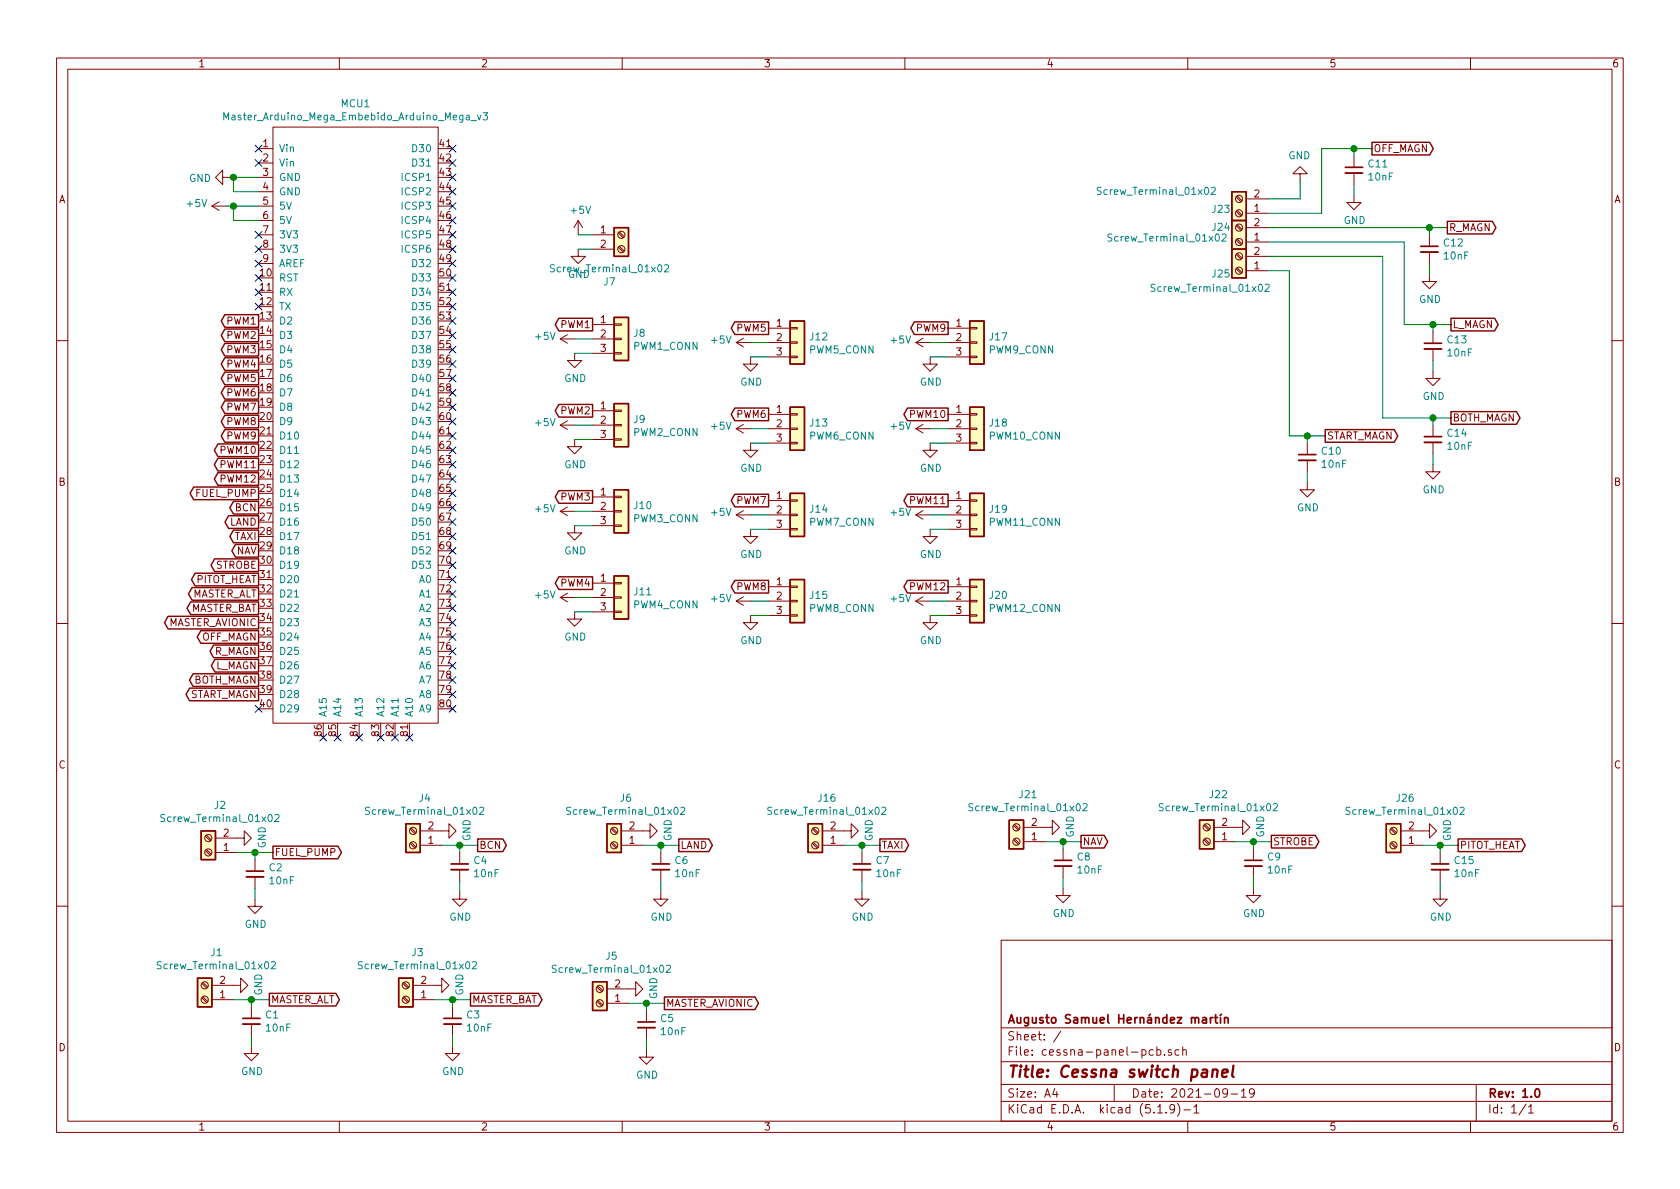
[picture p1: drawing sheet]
EESchema Schematic File Version 4
EELAYER 30 0
EELAYER END
$Descr A4 11693 8268
encoding utf-8
Sheet 1 1
Title "Cessna switch panel"
Date "2021-09-19"
Rev "1.0"
Comp "Augusto Samuel Hernández martín"
Comment1 ""
Comment2 ""
Comment3 ""
Comment4 ""
$EndDescr
$Comp
L Device:C_Small C2
U 1 1
P 1775 6075
F 0 "C2" H 1867 6121 50  0000 L CNN
F 1 "10nF" H 1867 6030 50  0000 L CNN
F 2 "Capacitor_THT:C_Disc_D3.8mm_W2.6mm_P2.50mm" H 1775 6075 50  0001 C CNN
F 3 "~" H 1775 6075 50  0001 C CNN
	1    1775 6075
	1    0    0    -1  
$EndComp
Wire Wire Line
	1650 5925 1775 5925
Wire Wire Line
	1775 5925 1775 5975
Wire Wire Line
	1775 5925 1900 5925
Connection ~ 1775 5925
Wire Wire Line
	1775 6175 1775 6250
$Comp
L power:GND #PWR06
U 1 1
P 1775 6250
F 0 "#PWR06" H 1775 6000 50  0001 C CNN
F 1 "GND" H 1780 6077 50  0000 C CNN
F 2 "" H 1775 6250 50  0001 C CNN
F 3 "" H 1775 6250 50  0001 C CNN
	1    1775 6250
	1    0    0    -1  
$EndComp
Text GLabel 1900 5925 2    50   Output ~ 0
FUEL_PUMP
$Comp
L Device:C_Small C4
U 1 1
P 3200 6025
F 0 "C4" H 3292 6071 50  0000 L CNN
F 1 "10nF" H 3292 5980 50  0000 L CNN
F 2 "Capacitor_THT:C_Disc_D3.8mm_W2.6mm_P2.50mm" H 3200 6025 50  0001 C CNN
F 3 "~" H 3200 6025 50  0001 C CNN
	1    3200 6025
	1    0    0    -1  
$EndComp
Wire Wire Line
	3075 5875 3200 5875
Wire Wire Line
	3200 5875 3200 5925
Wire Wire Line
	3200 5875 3325 5875
Connection ~ 3200 5875
Wire Wire Line
	3200 6125 3200 6200
$Comp
L power:GND #PWR010
U 1 1
P 3200 6200
F 0 "#PWR010" H 3200 5950 50  0001 C CNN
F 1 "GND" H 3205 6027 50  0000 C CNN
F 2 "" H 3200 6200 50  0001 C CNN
F 3 "" H 3200 6200 50  0001 C CNN
	1    3200 6200
	1    0    0    -1  
$EndComp
Text GLabel 3325 5875 2    50   Output ~ 0
BCN
$Comp
L Device:C_Small C6
U 1 1
P 4600 6025
F 0 "C6" H 4692 6071 50  0000 L CNN
F 1 "10nF" H 4692 5980 50  0000 L CNN
F 2 "Capacitor_THT:C_Disc_D3.8mm_W2.6mm_P2.50mm" H 4600 6025 50  0001 C CNN
F 3 "~" H 4600 6025 50  0001 C CNN
	1    4600 6025
	1    0    0    -1  
$EndComp
Wire Wire Line
	4475 5875 4600 5875
Wire Wire Line
	4600 5875 4600 5925
Wire Wire Line
	4600 5875 4725 5875
Connection ~ 4600 5875
Wire Wire Line
	4600 6125 4600 6200
$Comp
L power:GND #PWR024
U 1 1
P 4600 6200
F 0 "#PWR024" H 4600 5950 50  0001 C CNN
F 1 "GND" H 4605 6027 50  0000 C CNN
F 2 "" H 4600 6200 50  0001 C CNN
F 3 "" H 4600 6200 50  0001 C CNN
	1    4600 6200
	1    0    0    -1  
$EndComp
Text GLabel 4725 5875 2    50   Output ~ 0
LAND
$Comp
L Device:C_Small C7
U 1 1
P 6000 6025
F 0 "C7" H 6092 6071 50  0000 L CNN
F 1 "10nF" H 6092 5980 50  0000 L CNN
F 2 "Capacitor_THT:C_Disc_D3.8mm_W2.6mm_P2.50mm" H 6000 6025 50  0001 C CNN
F 3 "~" H 6000 6025 50  0001 C CNN
	1    6000 6025
	1    0    0    -1  
$EndComp
Wire Wire Line
	5875 5875 6000 5875
Wire Wire Line
	6000 5875 6000 5925
Wire Wire Line
	6000 5875 6125 5875
Connection ~ 6000 5875
Wire Wire Line
	6000 6125 6000 6200
$Comp
L power:GND #PWR034
U 1 1
P 6000 6200
F 0 "#PWR034" H 6000 5950 50  0001 C CNN
F 1 "GND" H 6005 6027 50  0000 C CNN
F 2 "" H 6000 6200 50  0001 C CNN
F 3 "" H 6000 6200 50  0001 C CNN
	1    6000 6200
	1    0    0    -1  
$EndComp
Text GLabel 6125 5875 2    50   Output ~ 0
TAXI
$Comp
L Device:C_Small C8
U 1 1
P 7400 6000
F 0 "C8" H 7492 6046 50  0000 L CNN
F 1 "10nF" H 7492 5955 50  0000 L CNN
F 2 "Capacitor_THT:C_Disc_D3.8mm_W2.6mm_P2.50mm" H 7400 6000 50  0001 C CNN
F 3 "~" H 7400 6000 50  0001 C CNN
	1    7400 6000
	1    0    0    -1  
$EndComp
Wire Wire Line
	7275 5850 7400 5850
Wire Wire Line
	7400 5850 7400 5900
Wire Wire Line
	7400 5850 7525 5850
Connection ~ 7400 5850
Wire Wire Line
	7400 6100 7400 6175
$Comp
L power:GND #PWR044
U 1 1
P 7400 6175
F 0 "#PWR044" H 7400 5925 50  0001 C CNN
F 1 "GND" H 7405 6002 50  0000 C CNN
F 2 "" H 7400 6175 50  0001 C CNN
F 3 "" H 7400 6175 50  0001 C CNN
	1    7400 6175
	1    0    0    -1  
$EndComp
Text GLabel 7525 5850 2    50   Output ~ 0
NAV
$Comp
L Device:C_Small C9
U 1 1
P 8725 6000
F 0 "C9" H 8817 6046 50  0000 L CNN
F 1 "10nF" H 8817 5955 50  0000 L CNN
F 2 "Capacitor_THT:C_Disc_D3.8mm_W2.6mm_P2.50mm" H 8725 6000 50  0001 C CNN
F 3 "~" H 8725 6000 50  0001 C CNN
	1    8725 6000
	1    0    0    -1  
$EndComp
Wire Wire Line
	8600 5850 8725 5850
Wire Wire Line
	8725 5850 8725 5900
Wire Wire Line
	8725 5850 8850 5850
Connection ~ 8725 5850
Wire Wire Line
	8725 6100 8725 6175
$Comp
L power:GND #PWR046
U 1 1
P 8725 6175
F 0 "#PWR046" H 8725 5925 50  0001 C CNN
F 1 "GND" H 8730 6002 50  0000 C CNN
F 2 "" H 8725 6175 50  0001 C CNN
F 3 "" H 8725 6175 50  0001 C CNN
	1    8725 6175
	1    0    0    -1  
$EndComp
Text GLabel 8850 5850 2    50   Output ~ 0
STROBE
$Comp
L Device:C_Small C15
U 1 1
P 10025 6025
F 0 "C15" H 10117 6071 50  0000 L CNN
F 1 "10nF" H 10117 5980 50  0000 L CNN
F 2 "Capacitor_THT:C_Disc_D3.8mm_W2.6mm_P2.50mm" H 10025 6025 50  0001 C CNN
F 3 "~" H 10025 6025 50  0001 C CNN
	1    10025 6025
	1    0    0    -1  
$EndComp
Wire Wire Line
	9900 5875 10025 5875
Wire Wire Line
	10025 5875 10025 5925
Wire Wire Line
	10025 5875 10150 5875
Connection ~ 10025 5875
Wire Wire Line
	10025 6125 10025 6200
$Comp
L power:GND #PWR054
U 1 1
P 10025 6200
F 0 "#PWR054" H 10025 5950 50  0001 C CNN
F 1 "GND" H 10030 6027 50  0000 C CNN
F 2 "" H 10025 6200 50  0001 C CNN
F 3 "" H 10025 6200 50  0001 C CNN
	1    10025 6200
	1    0    0    -1  
$EndComp
Text GLabel 10150 5875 2    50   Output ~ 0
PITOT_HEAT
$Comp
L Device:C_Small C1
U 1 1
P 1750 7100
F 0 "C1" H 1842 7146 50  0000 L CNN
F 1 "10nF" H 1842 7055 50  0000 L CNN
F 2 "Capacitor_THT:C_Disc_D3.8mm_W2.6mm_P2.50mm" H 1750 7100 50  0001 C CNN
F 3 "~" H 1750 7100 50  0001 C CNN
	1    1750 7100
	1    0    0    -1  
$EndComp
Wire Wire Line
	1625 6950 1750 6950
Wire Wire Line
	1750 6950 1750 7000
Wire Wire Line
	1750 6950 1875 6950
Connection ~ 1750 6950
Wire Wire Line
	1750 7200 1750 7275
$Comp
L power:GND #PWR05
U 1 1
P 1750 7275
F 0 "#PWR05" H 1750 7025 50  0001 C CNN
F 1 "GND" H 1755 7102 50  0000 C CNN
F 2 "" H 1750 7275 50  0001 C CNN
F 3 "" H 1750 7275 50  0001 C CNN
	1    1750 7275
	1    0    0    -1  
$EndComp
$Comp
L power:GND #PWR03
U 1 1
P 1625 6850
F 0 "#PWR03" H 1625 6600 50  0001 C CNN
F 1 "GND" H 1630 6677 50  0000 C CNN
F 2 "" H 1625 6850 50  0001 C CNN
F 3 "" H 1625 6850 50  0001 C CNN
	1    1625 6850
	0    -1   -1   0   
$EndComp
Text GLabel 1875 6950 2    50   Output ~ 0
MASTER_ALT
$Comp
L Device:C_Small C3
U 1 1
P 3150 7100
F 0 "C3" H 3242 7146 50  0000 L CNN
F 1 "10nF" H 3242 7055 50  0000 L CNN
F 2 "Capacitor_THT:C_Disc_D3.8mm_W2.6mm_P2.50mm" H 3150 7100 50  0001 C CNN
F 3 "~" H 3150 7100 50  0001 C CNN
	1    3150 7100
	1    0    0    -1  
$EndComp
Wire Wire Line
	3025 6950 3150 6950
Wire Wire Line
	3150 6950 3150 7000
Wire Wire Line
	3150 6950 3275 6950
Connection ~ 3150 6950
Wire Wire Line
	3150 7200 3150 7275
$Comp
L power:GND #PWR09
U 1 1
P 3150 7275
F 0 "#PWR09" H 3150 7025 50  0001 C CNN
F 1 "GND" H 3155 7102 50  0000 C CNN
F 2 "" H 3150 7275 50  0001 C CNN
F 3 "" H 3150 7275 50  0001 C CNN
	1    3150 7275
	1    0    0    -1  
$EndComp
$Comp
L Device:C_Small C5
U 1 1
P 4500 7125
F 0 "C5" H 4592 7171 50  0000 L CNN
F 1 "10nF" H 4592 7080 50  0000 L CNN
F 2 "Capacitor_THT:C_Disc_D3.8mm_W2.6mm_P2.50mm" H 4500 7125 50  0001 C CNN
F 3 "~" H 4500 7125 50  0001 C CNN
	1    4500 7125
	1    0    0    -1  
$EndComp
Wire Wire Line
	4375 6975 4500 6975
Wire Wire Line
	4500 6975 4500 7025
Wire Wire Line
	4500 6975 4625 6975
Connection ~ 4500 6975
Wire Wire Line
	4500 7225 4500 7300
$Comp
L power:GND #PWR023
U 1 1
P 4500 7300
F 0 "#PWR023" H 4500 7050 50  0001 C CNN
F 1 "GND" H 4505 7127 50  0000 C CNN
F 2 "" H 4500 7300 50  0001 C CNN
F 3 "" H 4500 7300 50  0001 C CNN
	1    4500 7300
	1    0    0    -1  
$EndComp
Text GLabel 4625 6975 2    50   Output ~ 0
MASTER_AVIONIC
$Comp
L Device:C_Small C11
U 1 1
P 9425 1175
F 0 "C11" H 9517 1221 50  0000 L CNN
F 1 "10nF" H 9517 1130 50  0000 L CNN
F 2 "Capacitor_THT:C_Disc_D3.8mm_W2.6mm_P2.50mm" H 9425 1175 50  0001 C CNN
F 3 "~" H 9425 1175 50  0001 C CNN
	1    9425 1175
	1    0    0    -1  
$EndComp
Wire Wire Line
	9425 1025 9425 1075
Wire Wire Line
	9425 1025 9550 1025
Connection ~ 9425 1025
Wire Wire Line
	9425 1275 9425 1350
$Comp
L power:GND #PWR049
U 1 1
P 9425 1350
F 0 "#PWR049" H 9425 1100 50  0001 C CNN
F 1 "GND" H 9430 1177 50  0000 C CNN
F 2 "" H 9425 1350 50  0001 C CNN
F 3 "" H 9425 1350 50  0001 C CNN
	1    9425 1350
	1    0    0    -1  
$EndComp
Text GLabel 9550 1025 2    50   Output ~ 0
OFF_MAGN
$Comp
L Device:C_Small C12
U 1 1
P 9950 1725
F 0 "C12" H 10042 1771 50  0000 L CNN
F 1 "10nF" H 10042 1680 50  0000 L CNN
F 2 "Capacitor_THT:C_Disc_D3.8mm_W2.6mm_P2.50mm" H 9950 1725 50  0001 C CNN
F 3 "~" H 9950 1725 50  0001 C CNN
	1    9950 1725
	1    0    0    -1  
$EndComp
Wire Wire Line
	9950 1575 9950 1625
Wire Wire Line
	9950 1575 10075 1575
Connection ~ 9950 1575
Wire Wire Line
	9950 1825 9950 1900
$Comp
L power:GND #PWR051
U 1 1
P 9950 1900
F 0 "#PWR051" H 9950 1650 50  0001 C CNN
F 1 "GND" H 9955 1727 50  0000 C CNN
F 2 "" H 9950 1900 50  0001 C CNN
F 3 "" H 9950 1900 50  0001 C CNN
	1    9950 1900
	1    0    0    -1  
$EndComp
Text GLabel 10075 1575 2    50   Output ~ 0
R_MAGN
Wire Wire Line
	8825 1475 9200 1475
Wire Wire Line
	9200 1025 9425 1025
Wire Wire Line
	9200 1025 9200 1475
Wire Wire Line
	8825 1575 9950 1575
$Comp
L Device:C_Small C13
U 1 1
P 9975 2400
F 0 "C13" H 10067 2446 50  0000 L CNN
F 1 "10nF" H 10067 2355 50  0000 L CNN
F 2 "Capacitor_THT:C_Disc_D3.8mm_W2.6mm_P2.50mm" H 9975 2400 50  0001 C CNN
F 3 "~" H 9975 2400 50  0001 C CNN
	1    9975 2400
	1    0    0    -1  
$EndComp
Wire Wire Line
	9975 2250 9975 2300
Wire Wire Line
	9975 2250 10100 2250
Connection ~ 9975 2250
Wire Wire Line
	9975 2500 9975 2575
$Comp
L power:GND #PWR052
U 1 1
P 9975 2575
F 0 "#PWR052" H 9975 2325 50  0001 C CNN
F 1 "GND" H 9980 2402 50  0000 C CNN
F 2 "" H 9975 2575 50  0001 C CNN
F 3 "" H 9975 2575 50  0001 C CNN
	1    9975 2575
	1    0    0    -1  
$EndComp
Text GLabel 10100 2250 2    50   Output ~ 0
L_MAGN
Wire Wire Line
	8825 1675 9775 1675
Wire Wire Line
	9775 1675 9775 2250
Wire Wire Line
	9775 2250 9975 2250
$Comp
L Device:C_Small C14
U 1 1
P 9975 3050
F 0 "C14" H 10067 3096 50  0000 L CNN
F 1 "10nF" H 10067 3005 50  0000 L CNN
F 2 "Capacitor_THT:C_Disc_D3.8mm_W2.6mm_P2.50mm" H 9975 3050 50  0001 C CNN
F 3 "~" H 9975 3050 50  0001 C CNN
	1    9975 3050
	1    0    0    -1  
$EndComp
Wire Wire Line
	9975 2900 9975 2950
Wire Wire Line
	9975 2900 10100 2900
Connection ~ 9975 2900
Wire Wire Line
	9975 3150 9975 3225
$Comp
L power:GND #PWR053
U 1 1
P 9975 3225
F 0 "#PWR053" H 9975 2975 50  0001 C CNN
F 1 "GND" H 9980 3052 50  0000 C CNN
F 2 "" H 9975 3225 50  0001 C CNN
F 3 "" H 9975 3225 50  0001 C CNN
	1    9975 3225
	1    0    0    -1  
$EndComp
Text GLabel 10100 2900 2    50   Output ~ 0
BOTH_MAGN
Wire Wire Line
	8825 1775 9625 1775
Wire Wire Line
	9625 1775 9625 2900
Wire Wire Line
	9625 2900 9975 2900
$Comp
L Device:C_Small C10
U 1 1
P 9100 3175
F 0 "C10" H 9192 3221 50  0000 L CNN
F 1 "10nF" H 9192 3130 50  0000 L CNN
F 2 "Capacitor_THT:C_Disc_D3.8mm_W2.6mm_P2.50mm" H 9100 3175 50  0001 C CNN
F 3 "~" H 9100 3175 50  0001 C CNN
	1    9100 3175
	1    0    0    -1  
$EndComp
Wire Wire Line
	8975 3025 9100 3025
Wire Wire Line
	9100 3025 9100 3075
Wire Wire Line
	9100 3025 9225 3025
Connection ~ 9100 3025
Wire Wire Line
	9100 3275 9100 3350
$Comp
L power:GND #PWR048
U 1 1
P 9100 3350
F 0 "#PWR048" H 9100 3100 50  0001 C CNN
F 1 "GND" H 9105 3177 50  0000 C CNN
F 2 "" H 9100 3350 50  0001 C CNN
F 3 "" H 9100 3350 50  0001 C CNN
	1    9100 3350
	1    0    0    -1  
$EndComp
Text GLabel 9225 3025 2    50   Output ~ 0
START_MAGN
Wire Wire Line
	8825 1875 8975 1875
Wire Wire Line
	8975 1875 8975 3025
Wire Wire Line
	8825 1375 9050 1375
Wire Wire Line
	9050 1375 9050 1250
$Comp
L power:GND #PWR047
U 1 1
P 9050 1250
F 0 "#PWR047" H 9050 1000 50  0001 C CNN
F 1 "GND" H 9055 1077 50  0000 C CNN
F 2 "" H 9050 1250 50  0001 C CNN
F 3 "" H 9050 1250 50  0001 C CNN
	1    9050 1250
	-1   0    0    1   
$EndComp
Text GLabel 1800 3425 0    50   Output ~ 0
FUEL_PUMP
Text GLabel 1800 3525 0    50   Output ~ 0
BCN
Text GLabel 1800 3625 0    50   Output ~ 0
LAND
Text GLabel 1800 3725 0    50   Output ~ 0
TAXI
Text GLabel 1800 3825 0    50   Output ~ 0
NAV
Text GLabel 1800 3925 0    50   Output ~ 0
STROBE
Text GLabel 1800 4025 0    50   Output ~ 0
PITOT_HEAT
Text GLabel 1800 4125 0    50   Output ~ 0
MASTER_ALT
Text GLabel 1800 4225 0    50   Output ~ 0
MASTER_BAT
Text GLabel 1800 4325 0    50   Output ~ 0
MASTER_AVIONIC
Text GLabel 1800 4425 0    50   Output ~ 0
OFF_MAGN
Text GLabel 1800 4525 0    50   Output ~ 0
R_MAGN
Text GLabel 1800 4625 0    50   Output ~ 0
L_MAGN
Text GLabel 1800 4725 0    50   Output ~ 0
BOTH_MAGN
Text GLabel 1800 4825 0    50   Output ~ 0
START_MAGN
$Comp
L Connector:Screw_Terminal_01x02 J1
U 1 1
P 1425 6950
F 0 "J1" H 1343 6625 50  0000 C CNN
F 1 "Screw_Terminal_01x02" H 1343 6716 50  0000 C CNN
F 2 "TerminalBlock:TerminalBlock_bornier-2_P5.08mm" H 1425 6950 50  0001 C CNN
F 3 "~" H 1425 6950 50  0001 C CNN
	1    1425 6950
	-1   0    0    1   
$EndComp
$Comp
L Connector:Screw_Terminal_01x02 J3
U 1 1
P 2825 6950
F 0 "J3" H 2743 6625 50  0000 C CNN
F 1 "Screw_Terminal_01x02" H 2743 6716 50  0000 C CNN
F 2 "TerminalBlock:TerminalBlock_bornier-2_P5.08mm" H 2825 6950 50  0001 C CNN
F 3 "~" H 2825 6950 50  0001 C CNN
	1    2825 6950
	-1   0    0    1   
$EndComp
$Comp
L Connector:Screw_Terminal_01x02 J5
U 1 1
P 4175 6975
F 0 "J5" H 4093 6650 50  0000 C CNN
F 1 "Screw_Terminal_01x02" H 4093 6741 50  0000 C CNN
F 2 "TerminalBlock:TerminalBlock_bornier-2_P5.08mm" H 4175 6975 50  0001 C CNN
F 3 "~" H 4175 6975 50  0001 C CNN
	1    4175 6975
	-1   0    0    1   
$EndComp
$Comp
L Connector:Screw_Terminal_01x02 J2
U 1 1
P 1450 5925
F 0 "J2" H 1368 5600 50  0000 C CNN
F 1 "Screw_Terminal_01x02" H 1368 5691 50  0000 C CNN
F 2 "TerminalBlock:TerminalBlock_bornier-2_P5.08mm" H 1450 5925 50  0001 C CNN
F 3 "~" H 1450 5925 50  0001 C CNN
	1    1450 5925
	-1   0    0    1   
$EndComp
$Comp
L Connector:Screw_Terminal_01x02 J4
U 1 1
P 2875 5875
F 0 "J4" H 2793 5550 50  0000 C CNN
F 1 "Screw_Terminal_01x02" H 2793 5641 50  0000 C CNN
F 2 "TerminalBlock:TerminalBlock_bornier-2_P5.08mm" H 2875 5875 50  0001 C CNN
F 3 "~" H 2875 5875 50  0001 C CNN
	1    2875 5875
	-1   0    0    1   
$EndComp
$Comp
L Connector:Screw_Terminal_01x02 J6
U 1 1
P 4275 5875
F 0 "J6" H 4193 5550 50  0000 C CNN
F 1 "Screw_Terminal_01x02" H 4193 5641 50  0000 C CNN
F 2 "TerminalBlock:TerminalBlock_bornier-2_P5.08mm" H 4275 5875 50  0001 C CNN
F 3 "~" H 4275 5875 50  0001 C CNN
	1    4275 5875
	-1   0    0    1   
$EndComp
$Comp
L Connector:Screw_Terminal_01x02 J16
U 1 1
P 5675 5875
F 0 "J16" H 5593 5550 50  0000 C CNN
F 1 "Screw_Terminal_01x02" H 5593 5641 50  0000 C CNN
F 2 "TerminalBlock:TerminalBlock_bornier-2_P5.08mm" H 5675 5875 50  0001 C CNN
F 3 "~" H 5675 5875 50  0001 C CNN
	1    5675 5875
	-1   0    0    1   
$EndComp
$Comp
L Connector:Screw_Terminal_01x02 J21
U 1 1
P 7075 5850
F 0 "J21" H 6993 5525 50  0000 C CNN
F 1 "Screw_Terminal_01x02" H 6993 5616 50  0000 C CNN
F 2 "TerminalBlock:TerminalBlock_bornier-2_P5.08mm" H 7075 5850 50  0001 C CNN
F 3 "~" H 7075 5850 50  0001 C CNN
	1    7075 5850
	-1   0    0    1   
$EndComp
$Comp
L Connector:Screw_Terminal_01x02 J22
U 1 1
P 8400 5850
F 0 "J22" H 8318 5525 50  0000 C CNN
F 1 "Screw_Terminal_01x02" H 8318 5616 50  0000 C CNN
F 2 "TerminalBlock:TerminalBlock_bornier-2_P5.08mm" H 8400 5850 50  0001 C CNN
F 3 "~" H 8400 5850 50  0001 C CNN
	1    8400 5850
	-1   0    0    1   
$EndComp
$Comp
L Connector:Screw_Terminal_01x02 J23
U 1 1
P 8625 1475
F 0 "J23" H 8750 1450 50  0000 C CNN
F 1 "Screw_Terminal_01x02" H 9200 1325 50  0000 C CNN
F 2 "TerminalBlock:TerminalBlock_bornier-2_P5.08mm" H 8625 1475 50  0001 C CNN
F 3 "~" H 8625 1475 50  0001 C CNN
	1    8625 1475
	-1   0    0    1   
$EndComp
$Comp
L Connector:Screw_Terminal_01x02 J24
U 1 1
P 8625 1675
F 0 "J24" H 8750 1575 50  0000 C CNN
F 1 "Screw_Terminal_01x02" H 9125 1650 50  0000 C CNN
F 2 "TerminalBlock:TerminalBlock_bornier-2_P5.08mm" H 8625 1675 50  0001 C CNN
F 3 "~" H 8625 1675 50  0001 C CNN
	1    8625 1675
	-1   0    0    1   
$EndComp
$Comp
L Connector:Screw_Terminal_01x02 J25
U 1 1
P 8625 1875
F 0 "J25" H 8750 1900 50  0000 C CNN
F 1 "Screw_Terminal_01x02" H 8825 2000 50  0000 C CNN
F 2 "TerminalBlock:TerminalBlock_bornier-2_P5.08mm" H 8625 1875 50  0001 C CNN
F 3 "~" H 8625 1875 50  0001 C CNN
	1    8625 1875
	-1   0    0    1   
$EndComp
$Comp
L power:GND #PWR07
U 1 1
P 3025 6850
F 0 "#PWR07" H 3025 6600 50  0001 C CNN
F 1 "GND" H 3030 6677 50  0000 C CNN
F 2 "" H 3025 6850 50  0001 C CNN
F 3 "" H 3025 6850 50  0001 C CNN
	1    3025 6850
	0    -1   -1   0   
$EndComp
$Comp
L power:GND #PWR021
U 1 1
P 4375 6875
F 0 "#PWR021" H 4375 6625 50  0001 C CNN
F 1 "GND" H 4380 6702 50  0000 C CNN
F 2 "" H 4375 6875 50  0001 C CNN
F 3 "" H 4375 6875 50  0001 C CNN
	1    4375 6875
	0    -1   -1   0   
$EndComp
$Comp
L power:GND #PWR04
U 1 1
P 1650 5825
F 0 "#PWR04" H 1650 5575 50  0001 C CNN
F 1 "GND" H 1655 5652 50  0000 C CNN
F 2 "" H 1650 5825 50  0001 C CNN
F 3 "" H 1650 5825 50  0001 C CNN
	1    1650 5825
	0    -1   -1   0   
$EndComp
$Comp
L power:GND #PWR08
U 1 1
P 3075 5775
F 0 "#PWR08" H 3075 5525 50  0001 C CNN
F 1 "GND" H 3080 5602 50  0000 C CNN
F 2 "" H 3075 5775 50  0001 C CNN
F 3 "" H 3075 5775 50  0001 C CNN
	1    3075 5775
	0    -1   -1   0   
$EndComp
$Comp
L power:GND #PWR022
U 1 1
P 4475 5775
F 0 "#PWR022" H 4475 5525 50  0001 C CNN
F 1 "GND" H 4480 5602 50  0000 C CNN
F 2 "" H 4475 5775 50  0001 C CNN
F 3 "" H 4475 5775 50  0001 C CNN
	1    4475 5775
	0    -1   -1   0   
$EndComp
$Comp
L power:GND #PWR033
U 1 1
P 5875 5775
F 0 "#PWR033" H 5875 5525 50  0001 C CNN
F 1 "GND" H 5880 5602 50  0000 C CNN
F 2 "" H 5875 5775 50  0001 C CNN
F 3 "" H 5875 5775 50  0001 C CNN
	1    5875 5775
	0    -1   -1   0   
$EndComp
$Comp
L power:GND #PWR043
U 1 1
P 7275 5750
F 0 "#PWR043" H 7275 5500 50  0001 C CNN
F 1 "GND" H 7280 5577 50  0000 C CNN
F 2 "" H 7275 5750 50  0001 C CNN
F 3 "" H 7275 5750 50  0001 C CNN
	1    7275 5750
	0    -1   -1   0   
$EndComp
$Comp
L power:GND #PWR045
U 1 1
P 8600 5750
F 0 "#PWR045" H 8600 5500 50  0001 C CNN
F 1 "GND" H 8605 5577 50  0000 C CNN
F 2 "" H 8600 5750 50  0001 C CNN
F 3 "" H 8600 5750 50  0001 C CNN
	1    8600 5750
	0    -1   -1   0   
$EndComp
$Comp
L Connector:Screw_Terminal_01x02 J26
U 1 1
P 9700 5875
F 0 "J26" H 9618 5550 50  0000 C CNN
F 1 "Screw_Terminal_01x02" H 9618 5641 50  0000 C CNN
F 2 "TerminalBlock:TerminalBlock_bornier-2_P5.08mm" H 9700 5875 50  0001 C CNN
F 3 "~" H 9700 5875 50  0001 C CNN
	1    9700 5875
	-1   0    0    1   
$EndComp
$Comp
L power:GND #PWR050
U 1 1
P 9900 5775
F 0 "#PWR050" H 9900 5525 50  0001 C CNN
F 1 "GND" H 9905 5602 50  0000 C CNN
F 2 "" H 9900 5775 50  0001 C CNN
F 3 "" H 9900 5775 50  0001 C CNN
	1    9900 5775
	0    -1   -1   0   
$EndComp
Text GLabel 3275 6950 2    50   Output ~ 0
MASTER_BAT
$Comp
L Master-cache:Master_Arduino_Mega_Embebido_Arduino_Mega_v3 MCU1
U 1 1
P 2450 3925
F 0 "MCU1" H 2475 7140 50  0000 C CNN
F 1 "Master_Arduino_Mega_Embebido_Arduino_Mega_v3" H 2475 7049 50  0000 C CNN
F 2 "Mega2560-pro-mini-radio:MEGA_Embebido" V 3550 5125 50  0001 C CNN
F 3 "" V 3550 5125 50  0001 C CNN
	1    2450 3925
	1    0    0    -1  
$EndComp
$Comp
L power:+5V #PWR01
U 1 1
P 1575 1425
F 0 "#PWR01" H 1575 1275 50  0001 C CNN
F 1 "+5V" V 1590 1553 50  0000 L CNN
F 2 "" H 1575 1425 50  0001 C CNN
F 3 "" H 1575 1425 50  0001 C CNN
	1    1575 1425
	0    -1   -1   0   
$EndComp
$Comp
L power:GND #PWR02
U 1 1
P 1600 1225
F 0 "#PWR02" H 1600 975 50  0001 C CNN
F 1 "GND" V 1605 1097 50  0000 R CNN
F 2 "" H 1600 1225 50  0001 C CNN
F 3 "" H 1600 1225 50  0001 C CNN
	1    1600 1225
	0    1    1    0   
$EndComp
Wire Wire Line
	1800 1225 1625 1225
Wire Wire Line
	1800 1325 1625 1325
Wire Wire Line
	1625 1325 1625 1225
Connection ~ 1625 1225
Wire Wire Line
	1625 1225 1600 1225
Wire Wire Line
	1800 1425 1625 1425
Wire Wire Line
	1800 1525 1625 1525
Wire Wire Line
	1625 1525 1625 1425
Connection ~ 1625 1425
Wire Wire Line
	1625 1425 1575 1425
Text GLabel 1800 2225 0    50   Output ~ 0
PWM1
Text GLabel 1800 2325 0    50   Output ~ 0
PWM2
Text GLabel 1800 2425 0    50   Output ~ 0
PWM3
Text GLabel 1800 2525 0    50   Output ~ 0
PWM4
Text GLabel 1800 2625 0    50   Output ~ 0
PWM5
Text GLabel 1800 2725 0    50   Output ~ 0
PWM6
Text GLabel 1800 2825 0    50   Output ~ 0
PWM7
Text GLabel 1800 2925 0    50   Output ~ 0
PWM8
Text GLabel 1800 3025 0    50   Output ~ 0
PWM9
Text GLabel 1800 3125 0    50   Output ~ 0
PWM10
Text GLabel 1800 3225 0    50   Output ~ 0
PWM11
Text GLabel 1800 3325 0    50   Output ~ 0
PWM12
$Comp
L Connector_Generic:Conn_01x03 J12
U 1 1
P 5550 2375
F 0 "J12" H 5630 2417 50  0000 L CNN
F 1 "PWM5_CONN" H 5630 2326 50  0000 L CNN
F 2 "Connector_PinSocket_2.54mm:PinSocket_1x03_P2.54mm_Vertical" H 5550 2375 50  0001 C CNN
F 3 "~" H 5550 2375 50  0001 C CNN
	1    5550 2375
	1    0    0    -1  
$EndComp
$Comp
L power:GND #PWR026
U 1 1
P 5225 2475
F 0 "#PWR026" H 5225 2225 50  0001 C CNN
F 1 "GND" H 5230 2302 50  0000 C CNN
F 2 "" H 5225 2475 50  0001 C CNN
F 3 "" H 5225 2475 50  0001 C CNN
	1    5225 2475
	1    0    0    -1  
$EndComp
$Comp
L power:+5V #PWR025
U 1 1
P 5225 2375
F 0 "#PWR025" H 5225 2225 50  0001 C CNN
F 1 "+5V" V 5240 2503 50  0000 L CNN
F 2 "" H 5225 2375 50  0001 C CNN
F 3 "" H 5225 2375 50  0001 C CNN
	1    5225 2375
	0    -1   -1   0   
$EndComp
Wire Wire Line
	5225 2375 5350 2375
Wire Wire Line
	5350 2475 5225 2475
Text GLabel 5350 2275 0    50   Output ~ 0
PWM5
$Comp
L Connector_Generic:Conn_01x03 J13
U 1 1
P 5550 2975
F 0 "J13" H 5630 3017 50  0000 L CNN
F 1 "PWM6_CONN" H 5630 2926 50  0000 L CNN
F 2 "Connector_PinSocket_2.54mm:PinSocket_1x03_P2.54mm_Vertical" H 5550 2975 50  0001 C CNN
F 3 "~" H 5550 2975 50  0001 C CNN
	1    5550 2975
	1    0    0    -1  
$EndComp
$Comp
L power:GND #PWR028
U 1 1
P 5225 3075
F 0 "#PWR028" H 5225 2825 50  0001 C CNN
F 1 "GND" H 5230 2902 50  0000 C CNN
F 2 "" H 5225 3075 50  0001 C CNN
F 3 "" H 5225 3075 50  0001 C CNN
	1    5225 3075
	1    0    0    -1  
$EndComp
$Comp
L power:+5V #PWR027
U 1 1
P 5225 2975
F 0 "#PWR027" H 5225 2825 50  0001 C CNN
F 1 "+5V" V 5240 3103 50  0000 L CNN
F 2 "" H 5225 2975 50  0001 C CNN
F 3 "" H 5225 2975 50  0001 C CNN
	1    5225 2975
	0    -1   -1   0   
$EndComp
Wire Wire Line
	5225 2975 5350 2975
Wire Wire Line
	5350 3075 5225 3075
Text GLabel 5350 2875 0    50   Output ~ 0
PWM6
$Comp
L Connector_Generic:Conn_01x03 J14
U 1 1
P 5550 3575
F 0 "J14" H 5630 3617 50  0000 L CNN
F 1 "PWM7_CONN" H 5630 3526 50  0000 L CNN
F 2 "Connector_PinSocket_2.54mm:PinSocket_1x03_P2.54mm_Vertical" H 5550 3575 50  0001 C CNN
F 3 "~" H 5550 3575 50  0001 C CNN
	1    5550 3575
	1    0    0    -1  
$EndComp
$Comp
L power:GND #PWR030
U 1 1
P 5225 3675
F 0 "#PWR030" H 5225 3425 50  0001 C CNN
F 1 "GND" H 5230 3502 50  0000 C CNN
F 2 "" H 5225 3675 50  0001 C CNN
F 3 "" H 5225 3675 50  0001 C CNN
	1    5225 3675
	1    0    0    -1  
$EndComp
$Comp
L power:+5V #PWR029
U 1 1
P 5225 3575
F 0 "#PWR029" H 5225 3425 50  0001 C CNN
F 1 "+5V" V 5240 3703 50  0000 L CNN
F 2 "" H 5225 3575 50  0001 C CNN
F 3 "" H 5225 3575 50  0001 C CNN
	1    5225 3575
	0    -1   -1   0   
$EndComp
Wire Wire Line
	5225 3575 5350 3575
Wire Wire Line
	5350 3675 5225 3675
Text GLabel 5350 3475 0    50   Output ~ 0
PWM7
$Comp
L Connector_Generic:Conn_01x03 J15
U 1 1
P 5550 4175
F 0 "J15" H 5630 4217 50  0000 L CNN
F 1 "PWM8_CONN" H 5630 4126 50  0000 L CNN
F 2 "Connector_PinSocket_2.54mm:PinSocket_1x03_P2.54mm_Vertical" H 5550 4175 50  0001 C CNN
F 3 "~" H 5550 4175 50  0001 C CNN
	1    5550 4175
	1    0    0    -1  
$EndComp
$Comp
L power:GND #PWR032
U 1 1
P 5225 4275
F 0 "#PWR032" H 5225 4025 50  0001 C CNN
F 1 "GND" H 5230 4102 50  0000 C CNN
F 2 "" H 5225 4275 50  0001 C CNN
F 3 "" H 5225 4275 50  0001 C CNN
	1    5225 4275
	1    0    0    -1  
$EndComp
$Comp
L power:+5V #PWR031
U 1 1
P 5225 4175
F 0 "#PWR031" H 5225 4025 50  0001 C CNN
F 1 "+5V" V 5240 4303 50  0000 L CNN
F 2 "" H 5225 4175 50  0001 C CNN
F 3 "" H 5225 4175 50  0001 C CNN
	1    5225 4175
	0    -1   -1   0   
$EndComp
Wire Wire Line
	5225 4175 5350 4175
Wire Wire Line
	5350 4275 5225 4275
Text GLabel 5350 4075 0    50   Output ~ 0
PWM8
$Comp
L Connector_Generic:Conn_01x03 J17
U 1 1
P 6800 2375
F 0 "J17" H 6880 2417 50  0000 L CNN
F 1 "PWM9_CONN" H 6880 2326 50  0000 L CNN
F 2 "Connector_PinSocket_2.54mm:PinSocket_1x03_P2.54mm_Vertical" H 6800 2375 50  0001 C CNN
F 3 "~" H 6800 2375 50  0001 C CNN
	1    6800 2375
	1    0    0    -1  
$EndComp
$Comp
L power:GND #PWR036
U 1 1
P 6475 2475
F 0 "#PWR036" H 6475 2225 50  0001 C CNN
F 1 "GND" H 6480 2302 50  0000 C CNN
F 2 "" H 6475 2475 50  0001 C CNN
F 3 "" H 6475 2475 50  0001 C CNN
	1    6475 2475
	1    0    0    -1  
$EndComp
$Comp
L power:+5V #PWR035
U 1 1
P 6475 2375
F 0 "#PWR035" H 6475 2225 50  0001 C CNN
F 1 "+5V" V 6490 2503 50  0000 L CNN
F 2 "" H 6475 2375 50  0001 C CNN
F 3 "" H 6475 2375 50  0001 C CNN
	1    6475 2375
	0    -1   -1   0   
$EndComp
Wire Wire Line
	6475 2375 6600 2375
Wire Wire Line
	6600 2475 6475 2475
Text GLabel 6600 2275 0    50   Output ~ 0
PWM9
$Comp
L Connector_Generic:Conn_01x03 J18
U 1 1
P 6800 2975
F 0 "J18" H 6880 3017 50  0000 L CNN
F 1 "PWM10_CONN" H 6880 2926 50  0000 L CNN
F 2 "Connector_PinSocket_2.54mm:PinSocket_1x03_P2.54mm_Vertical" H 6800 2975 50  0001 C CNN
F 3 "~" H 6800 2975 50  0001 C CNN
	1    6800 2975
	1    0    0    -1  
$EndComp
$Comp
L power:GND #PWR038
U 1 1
P 6475 3075
F 0 "#PWR038" H 6475 2825 50  0001 C CNN
F 1 "GND" H 6480 2902 50  0000 C CNN
F 2 "" H 6475 3075 50  0001 C CNN
F 3 "" H 6475 3075 50  0001 C CNN
	1    6475 3075
	1    0    0    -1  
$EndComp
$Comp
L power:+5V #PWR037
U 1 1
P 6475 2975
F 0 "#PWR037" H 6475 2825 50  0001 C CNN
F 1 "+5V" V 6490 3103 50  0000 L CNN
F 2 "" H 6475 2975 50  0001 C CNN
F 3 "" H 6475 2975 50  0001 C CNN
	1    6475 2975
	0    -1   -1   0   
$EndComp
Wire Wire Line
	6475 2975 6600 2975
Wire Wire Line
	6600 3075 6475 3075
Text GLabel 6600 2875 0    50   Output ~ 0
PWM10
$Comp
L Connector_Generic:Conn_01x03 J19
U 1 1
P 6800 3575
F 0 "J19" H 6880 3617 50  0000 L CNN
F 1 "PWM11_CONN" H 6880 3526 50  0000 L CNN
F 2 "Connector_PinSocket_2.54mm:PinSocket_1x03_P2.54mm_Vertical" H 6800 3575 50  0001 C CNN
F 3 "~" H 6800 3575 50  0001 C CNN
	1    6800 3575
	1    0    0    -1  
$EndComp
$Comp
L power:GND #PWR040
U 1 1
P 6475 3675
F 0 "#PWR040" H 6475 3425 50  0001 C CNN
F 1 "GND" H 6480 3502 50  0000 C CNN
F 2 "" H 6475 3675 50  0001 C CNN
F 3 "" H 6475 3675 50  0001 C CNN
	1    6475 3675
	1    0    0    -1  
$EndComp
$Comp
L power:+5V #PWR039
U 1 1
P 6475 3575
F 0 "#PWR039" H 6475 3425 50  0001 C CNN
F 1 "+5V" V 6490 3703 50  0000 L CNN
F 2 "" H 6475 3575 50  0001 C CNN
F 3 "" H 6475 3575 50  0001 C CNN
	1    6475 3575
	0    -1   -1   0   
$EndComp
Wire Wire Line
	6475 3575 6600 3575
Wire Wire Line
	6600 3675 6475 3675
Text GLabel 6600 3475 0    50   Output ~ 0
PWM11
$Comp
L Connector_Generic:Conn_01x03 J20
U 1 1
P 6800 4175
F 0 "J20" H 6880 4217 50  0000 L CNN
F 1 "PWM12_CONN" H 6880 4126 50  0000 L CNN
F 2 "Connector_PinSocket_2.54mm:PinSocket_1x03_P2.54mm_Vertical" H 6800 4175 50  0001 C CNN
F 3 "~" H 6800 4175 50  0001 C CNN
	1    6800 4175
	1    0    0    -1  
$EndComp
$Comp
L power:GND #PWR042
U 1 1
P 6475 4275
F 0 "#PWR042" H 6475 4025 50  0001 C CNN
F 1 "GND" H 6480 4102 50  0000 C CNN
F 2 "" H 6475 4275 50  0001 C CNN
F 3 "" H 6475 4275 50  0001 C CNN
	1    6475 4275
	1    0    0    -1  
$EndComp
$Comp
L power:+5V #PWR041
U 1 1
P 6475 4175
F 0 "#PWR041" H 6475 4025 50  0001 C CNN
F 1 "+5V" V 6490 4303 50  0000 L CNN
F 2 "" H 6475 4175 50  0001 C CNN
F 3 "" H 6475 4175 50  0001 C CNN
	1    6475 4175
	0    -1   -1   0   
$EndComp
Wire Wire Line
	6475 4175 6600 4175
Wire Wire Line
	6600 4275 6475 4275
Text GLabel 6600 4075 0    50   Output ~ 0
PWM12
$Comp
L power:GND #PWR012
U 1 1
P 4000 2450
F 0 "#PWR012" H 4000 2200 50  0001 C CNN
F 1 "GND" H 4005 2277 50  0000 C CNN
F 2 "" H 4000 2450 50  0001 C CNN
F 3 "" H 4000 2450 50  0001 C CNN
	1    4000 2450
	1    0    0    -1  
$EndComp
$Comp
L power:+5V #PWR011
U 1 1
P 4000 2350
F 0 "#PWR011" H 4000 2200 50  0001 C CNN
F 1 "+5V" V 4015 2478 50  0000 L CNN
F 2 "" H 4000 2350 50  0001 C CNN
F 3 "" H 4000 2350 50  0001 C CNN
	1    4000 2350
	0    -1   -1   0   
$EndComp
Wire Wire Line
	4000 2350 4125 2350
Wire Wire Line
	4125 2450 4000 2450
Text GLabel 4125 2250 0    50   Output ~ 0
PWM1
$Comp
L power:GND #PWR014
U 1 1
P 4000 3050
F 0 "#PWR014" H 4000 2800 50  0001 C CNN
F 1 "GND" H 4005 2877 50  0000 C CNN
F 2 "" H 4000 3050 50  0001 C CNN
F 3 "" H 4000 3050 50  0001 C CNN
	1    4000 3050
	1    0    0    -1  
$EndComp
$Comp
L power:+5V #PWR013
U 1 1
P 4000 2950
F 0 "#PWR013" H 4000 2800 50  0001 C CNN
F 1 "+5V" V 4015 3078 50  0000 L CNN
F 2 "" H 4000 2950 50  0001 C CNN
F 3 "" H 4000 2950 50  0001 C CNN
	1    4000 2950
	0    -1   -1   0   
$EndComp
Wire Wire Line
	4000 2950 4125 2950
Wire Wire Line
	4125 3050 4000 3050
Text GLabel 4125 2850 0    50   Output ~ 0
PWM2
$Comp
L Connector_Generic:Conn_01x03 J10
U 1 1
P 4325 3550
F 0 "J10" H 4405 3592 50  0000 L CNN
F 1 "PWM3_CONN" H 4405 3501 50  0000 L CNN
F 2 "Connector_PinSocket_2.54mm:PinSocket_1x03_P2.54mm_Vertical" H 4325 3550 50  0001 C CNN
F 3 "~" H 4325 3550 50  0001 C CNN
	1    4325 3550
	1    0    0    -1  
$EndComp
$Comp
L power:GND #PWR016
U 1 1
P 4000 3650
F 0 "#PWR016" H 4000 3400 50  0001 C CNN
F 1 "GND" H 4005 3477 50  0000 C CNN
F 2 "" H 4000 3650 50  0001 C CNN
F 3 "" H 4000 3650 50  0001 C CNN
	1    4000 3650
	1    0    0    -1  
$EndComp
$Comp
L power:+5V #PWR015
U 1 1
P 4000 3550
F 0 "#PWR015" H 4000 3400 50  0001 C CNN
F 1 "+5V" V 4015 3678 50  0000 L CNN
F 2 "" H 4000 3550 50  0001 C CNN
F 3 "" H 4000 3550 50  0001 C CNN
	1    4000 3550
	0    -1   -1   0   
$EndComp
Wire Wire Line
	4000 3550 4125 3550
Wire Wire Line
	4125 3650 4000 3650
Text GLabel 4125 3450 0    50   Output ~ 0
PWM3
$Comp
L Connector_Generic:Conn_01x03 J11
U 1 1
P 4325 4150
F 0 "J11" H 4405 4192 50  0000 L CNN
F 1 "PWM4_CONN" H 4405 4101 50  0000 L CNN
F 2 "Connector_PinSocket_2.54mm:PinSocket_1x03_P2.54mm_Vertical" H 4325 4150 50  0001 C CNN
F 3 "~" H 4325 4150 50  0001 C CNN
	1    4325 4150
	1    0    0    -1  
$EndComp
$Comp
L power:GND #PWR018
U 1 1
P 4000 4250
F 0 "#PWR018" H 4000 4000 50  0001 C CNN
F 1 "GND" H 4005 4077 50  0000 C CNN
F 2 "" H 4000 4250 50  0001 C CNN
F 3 "" H 4000 4250 50  0001 C CNN
	1    4000 4250
	1    0    0    -1  
$EndComp
$Comp
L power:+5V #PWR017
U 1 1
P 4000 4150
F 0 "#PWR017" H 4000 4000 50  0001 C CNN
F 1 "+5V" V 4015 4278 50  0000 L CNN
F 2 "" H 4000 4150 50  0001 C CNN
F 3 "" H 4000 4150 50  0001 C CNN
	1    4000 4150
	0    -1   -1   0   
$EndComp
Wire Wire Line
	4000 4150 4125 4150
Wire Wire Line
	4125 4250 4000 4250
Text GLabel 4125 4050 0    50   Output ~ 0
PWM4
$Comp
L Connector_Generic:Conn_01x03 J9
U 1 1
P 4325 2950
F 0 "J9" H 4405 2992 50  0000 L CNN
F 1 "PWM2_CONN" H 4405 2901 50  0000 L CNN
F 2 "Connector_PinSocket_2.54mm:PinSocket_1x03_P2.54mm_Vertical" H 4325 2950 50  0001 C CNN
F 3 "~" H 4325 2950 50  0001 C CNN
	1    4325 2950
	1    0    0    -1  
$EndComp
$Comp
L Connector_Generic:Conn_01x03 J8
U 1 1
P 4325 2350
F 0 "J8" H 4405 2392 50  0000 L CNN
F 1 "PWM1_CONN" H 4405 2301 50  0000 L CNN
F 2 "Connector_PinSocket_2.54mm:PinSocket_1x03_P2.54mm_Vertical" H 4325 2350 50  0001 C CNN
F 3 "~" H 4325 2350 50  0001 C CNN
	1    4325 2350
	1    0    0    -1  
$EndComp
$Comp
L Connector:Screw_Terminal_01x02 J7
U 1 1
P 4325 1625
F 0 "J7" H 4243 1300 50  0000 C CNN
F 1 "Screw_Terminal_01x02" H 4243 1391 50  0000 C CNN
F 2 "TerminalBlock:TerminalBlock_bornier-2_P5.08mm" H 4325 1625 50  0001 C CNN
F 3 "~" H 4325 1625 50  0001 C CNN
	1    4325 1625
	1    0    0    -1  
$EndComp
$Comp
L power:+5V #PWR019
U 1 1
P 4025 1625
F 0 "#PWR019" H 4025 1475 50  0001 C CNN
F 1 "+5V" H 4040 1798 50  0000 C CNN
F 2 "" H 4025 1625 50  0001 C CNN
F 3 "" H 4025 1625 50  0001 C CNN
	1    4025 1625
	1    0    0    -1  
$EndComp
$Comp
L power:GND #PWR020
U 1 1
P 4025 1725
F 0 "#PWR020" H 4025 1475 50  0001 C CNN
F 1 "GND" H 4030 1552 50  0000 C CNN
F 2 "" H 4025 1725 50  0001 C CNN
F 3 "" H 4025 1725 50  0001 C CNN
	1    4025 1725
	1    0    0    -1  
$EndComp
Wire Wire Line
	4125 1625 4025 1625
Wire Wire Line
	4025 1725 4125 1725
NoConn ~ 1800 1625
NoConn ~ 1800 1125
NoConn ~ 1800 1025
NoConn ~ 1800 1725
NoConn ~ 1800 1825
NoConn ~ 1800 1925
NoConn ~ 1800 2025
NoConn ~ 1800 2125
NoConn ~ 1800 4925
NoConn ~ 2250 5125
NoConn ~ 2350 5125
NoConn ~ 2500 5125
NoConn ~ 2650 5125
NoConn ~ 2750 5125
NoConn ~ 2850 5125
NoConn ~ 3150 4925
NoConn ~ 3150 4825
NoConn ~ 3150 4725
NoConn ~ 3150 4625
NoConn ~ 3150 4525
NoConn ~ 3150 4425
NoConn ~ 3150 4325
NoConn ~ 3150 4225
NoConn ~ 3150 4125
NoConn ~ 3150 4025
NoConn ~ 3150 3925
NoConn ~ 3150 3825
NoConn ~ 3150 3725
NoConn ~ 3150 3625
NoConn ~ 3150 3525
NoConn ~ 3150 3425
NoConn ~ 3150 3325
NoConn ~ 3150 3225
NoConn ~ 3150 3125
NoConn ~ 3150 3025
NoConn ~ 3150 2925
NoConn ~ 3150 2825
NoConn ~ 3150 2725
NoConn ~ 3150 2625
NoConn ~ 3150 2525
NoConn ~ 3150 2425
NoConn ~ 3150 2325
NoConn ~ 3150 2225
NoConn ~ 3150 2125
NoConn ~ 3150 2025
NoConn ~ 3150 1925
NoConn ~ 3150 1825
NoConn ~ 3150 1725
NoConn ~ 3150 1625
NoConn ~ 3150 1525
NoConn ~ 3150 1425
NoConn ~ 3150 1325
NoConn ~ 3150 1225
NoConn ~ 3150 1125
NoConn ~ 3150 1025
$EndSCHEMATC
